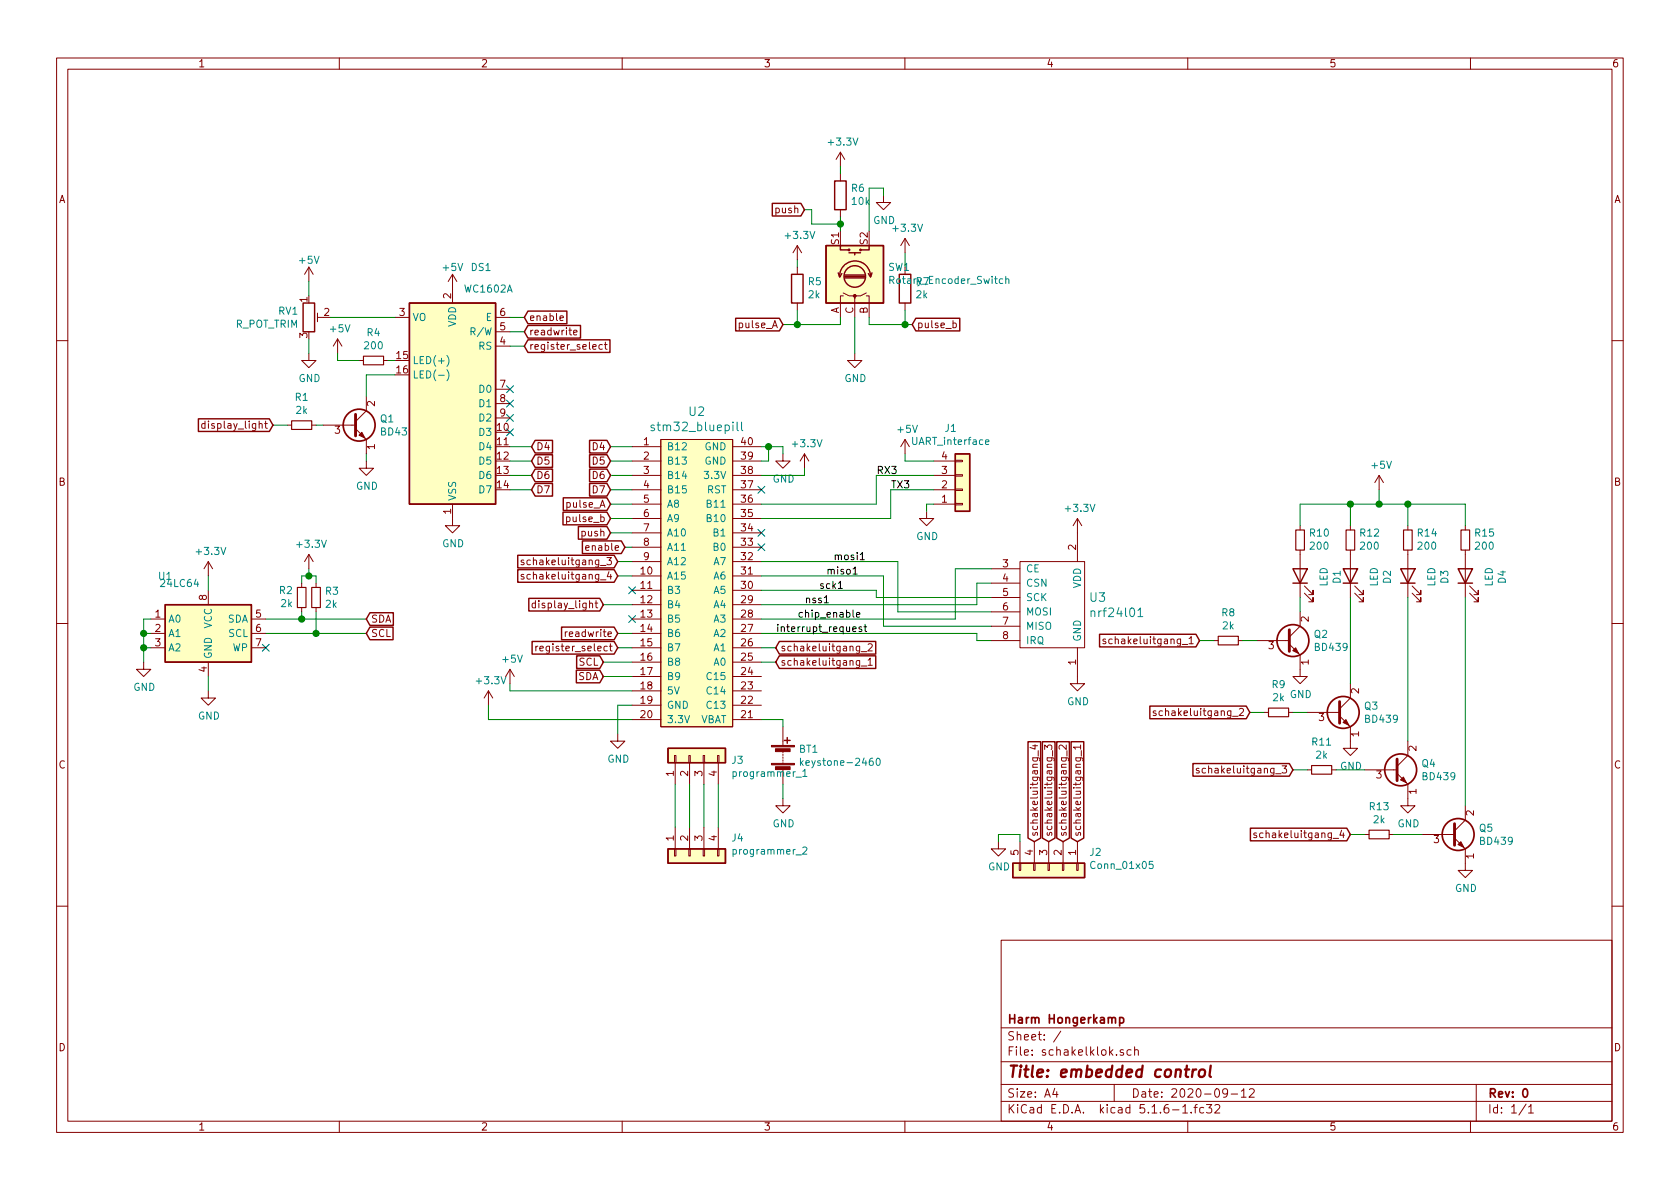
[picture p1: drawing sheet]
EESchema Schematic File Version 4
EELAYER 30 0
EELAYER END
$Descr A4 11693 8268
encoding utf-8
Sheet 1 1
Title "embedded control "
Date "2020-09-12"
Rev "0"
Comp "Harm Hongerkamp"
Comment1 ""
Comment2 ""
Comment3 ""
Comment4 ""
$EndDescr
$Comp
L Display_Character:WC1602A DS1
U 1 1
P 3150 2800
F 0 "DS1" H 2950 3750 50  0000 C CNN
F 1 "WC1602A" H 2900 3600 50  0000 C CNN
F 2 "harms_usual:lcd24x2" H 3150 1900 50  0001 C CIN
F 3 "http://www.wincomlcd.com/pdf/WC1602A-SFYLYHTC06.pdf" H 3850 2800 50  0001 C CNN
	1    3150 2800
	-1   0    0    -1  
$EndComp
$Comp
L Device:Battery BT1
U 1 1
P 5450 5250
F 0 "BT1" H 5558 5296 50  0000 L CNN
F 1 "keystone-2460" H 5558 5205 50  0000 L CNN
F 2 "Battery:BatteryHolder_Keystone_2462_2xAA" V 5450 5310 50  0001 C CNN
F 3 "~" V 5450 5310 50  0001 C CNN
	1    5450 5250
	1    0    0    -1  
$EndComp
$Comp
L Device:Rotary_Encoder_Switch SW1
U 1 1
P 5950 1900
F 0 "SW1" V 5996 1670 50  0000 R CNN
F 1 "Rotary_Encoder_Switch" V 5905 1670 50  0000 R CNN
F 2 "Rotary_Encoder:RotaryEncoder_Alps_EC11E-Switch_Vertical_H20mm" H 5800 2060 50  0001 C CNN
F 3 "~" H 5950 2160 50  0001 C CNN
	1    5950 1900
	0    -1   -1   0   
$EndComp
Wire Wire Line
	5950 2200 5950 2450
Wire Wire Line
	5850 2200 5850 2250
$Comp
L Device:R R7
U 1 1
P 6300 2000
F 0 "R7" H 6230 1954 50  0000 R CNN
F 1 "2k" H 6230 2045 50  0000 R CNN
F 2 "harms_usual:Resistor_Horizontal_RM7mm" V 6230 2000 50  0001 C CNN
F 3 "~" H 6300 2000 50  0001 C CNN
	1    6300 2000
	-1   0    0    1   
$EndComp
Wire Wire Line
	6050 2200 6050 2250
Wire Wire Line
	6050 2250 6300 2250
Wire Wire Line
	6300 2250 6300 2150
Wire Wire Line
	5550 2250 5850 2250
$Comp
L power:+3.3V #PWR0101
U 1 1
P 6300 1750
F 0 "#PWR0101" H 6300 1600 50  0001 C CNN
F 1 "+3.3V" H 6315 1923 50  0000 C CNN
F 2 "" H 6300 1750 50  0001 C CNN
F 3 "" H 6300 1750 50  0001 C CNN
	1    6300 1750
	1    0    0    -1  
$EndComp
Wire Wire Line
	6300 1750 6300 1850
$Comp
L power:GND #PWR0102
U 1 1
P 5950 2450
F 0 "#PWR0102" H 5950 2200 50  0001 C CNN
F 1 "GND" H 5955 2277 50  0000 C CNN
F 2 "" H 5950 2450 50  0001 C CNN
F 3 "" H 5950 2450 50  0001 C CNN
	1    5950 2450
	1    0    0    -1  
$EndComp
$Comp
L power:GND #PWR0103
U 1 1
P 5450 5550
F 0 "#PWR0103" H 5450 5300 50  0001 C CNN
F 1 "GND" H 5455 5377 50  0000 C CNN
F 2 "" H 5450 5550 50  0001 C CNN
F 3 "" H 5450 5550 50  0001 C CNN
	1    5450 5550
	1    0    0    -1  
$EndComp
Wire Wire Line
	5450 5550 5450 5450
$Comp
L stm32_bluepill:stm32_bluepill U2
U 1 1
P 4700 4600
F 0 "U2" H 4850 6347 60  0000 C CNN
F 1 "stm32_bluepill" H 4850 6241 60  0000 C CNN
F 2 "harms_usual:DIP-40_W15.24mm_LongPads" V 4850 5650 60  0001 C CNN
F 3 "" V 4850 5650 60  0000 C CNN
	1    4700 4600
	1    0    0    -1  
$EndComp
$Comp
L homemade:nrf24l01 U3
U 1 1
P 7350 4200
F 0 "U3" H 7578 4253 60  0000 L CNN
F 1 "nrf24l01" H 7578 4147 60  0000 L CNN
F 2 "harms_usual:nrf24l01" H 7650 4300 60  0001 C CNN
F 3 "" H 7650 4300 60  0001 C CNN
	1    7350 4200
	1    0    0    -1  
$EndComp
$Comp
L Connector_Generic:Conn_01x04 J1
U 1 1
P 6700 3400
F 0 "J1" H 6618 2975 50  0000 C CNN
F 1 "UART_interface" H 6618 3066 50  0000 C CNN
F 2 "Connector_PinHeader_2.54mm:PinHeader_1x04_P2.54mm_Vertical" H 6700 3400 50  0001 C CNN
F 3 "~" H 6700 3400 50  0001 C CNN
	1    6700 3400
	1    0    0    1   
$EndComp
$Comp
L Device:R R5
U 1 1
P 5550 2000
F 0 "R5" H 5480 1954 50  0000 R CNN
F 1 "2k" H 5480 2045 50  0000 R CNN
F 2 "harms_usual:Resistor_Horizontal_RM7mm" V 5480 2000 50  0001 C CNN
F 3 "~" H 5550 2000 50  0001 C CNN
	1    5550 2000
	-1   0    0    1   
$EndComp
Wire Wire Line
	5550 2250 5550 2150
$Comp
L power:+3.3V #PWR0104
U 1 1
P 5550 1800
F 0 "#PWR0104" H 5550 1650 50  0001 C CNN
F 1 "+3.3V" H 5565 1973 50  0000 C CNN
F 2 "" H 5550 1800 50  0001 C CNN
F 3 "" H 5550 1800 50  0001 C CNN
	1    5550 1800
	1    0    0    -1  
$EndComp
Wire Wire Line
	5550 1800 5550 1850
$Comp
L Device:R R6
U 1 1
P 5850 1350
F 0 "R6" H 5780 1304 50  0000 R CNN
F 1 "10k" H 5780 1395 50  0000 R CNN
F 2 "harms_usual:Resistor_Horizontal_RM7mm" V 5780 1350 50  0001 C CNN
F 3 "~" H 5850 1350 50  0001 C CNN
	1    5850 1350
	-1   0    0    1   
$EndComp
Wire Wire Line
	5850 1600 5850 1550
$Comp
L power:+3.3V #PWR0105
U 1 1
P 5850 1150
F 0 "#PWR0105" H 5850 1000 50  0001 C CNN
F 1 "+3.3V" H 5865 1323 50  0000 C CNN
F 2 "" H 5850 1150 50  0001 C CNN
F 3 "" H 5850 1150 50  0001 C CNN
	1    5850 1150
	1    0    0    -1  
$EndComp
Wire Wire Line
	5850 1150 5850 1200
$Comp
L power:GND #PWR0106
U 1 1
P 6150 1350
F 0 "#PWR0106" H 6150 1100 50  0001 C CNN
F 1 "GND" H 6155 1177 50  0000 C CNN
F 2 "" H 6150 1350 50  0001 C CNN
F 3 "" H 6150 1350 50  0001 C CNN
	1    6150 1350
	1    0    0    -1  
$EndComp
Wire Wire Line
	6050 1600 6050 1300
Wire Wire Line
	6050 1300 6150 1300
Wire Wire Line
	6150 1300 6150 1350
Wire Wire Line
	5850 1550 5650 1550
Wire Wire Line
	5650 1550 5650 1450
Wire Wire Line
	5650 1450 5600 1450
Connection ~ 5850 1550
Wire Wire Line
	5850 1550 5850 1500
Wire Wire Line
	5550 2250 5450 2250
Connection ~ 5550 2250
Wire Wire Line
	6350 2250 6300 2250
Connection ~ 6300 2250
$Comp
L power:+5V #PWR0107
U 1 1
P 3550 4750
F 0 "#PWR0107" H 3550 4600 50  0001 C CNN
F 1 "+5V" H 3565 4923 50  0000 C CNN
F 2 "" H 3550 4750 50  0001 C CNN
F 3 "" H 3550 4750 50  0001 C CNN
	1    3550 4750
	1    0    0    -1  
$EndComp
Wire Wire Line
	3550 4750 3550 4800
Wire Wire Line
	5300 5000 5450 5000
Wire Wire Line
	5450 5000 5450 5050
$Comp
L power:+3.3V #PWR0108
U 1 1
P 3400 4900
F 0 "#PWR0108" H 3400 4750 50  0001 C CNN
F 1 "+3.3V" H 3415 5073 50  0000 C CNN
F 2 "" H 3400 4900 50  0001 C CNN
F 3 "" H 3400 4900 50  0001 C CNN
	1    3400 4900
	1    0    0    -1  
$EndComp
Wire Wire Line
	3400 4900 3400 5000
Wire Wire Line
	5300 3300 5600 3300
Wire Wire Line
	5600 3300 5600 3250
$Comp
L power:+3.3V #PWR0109
U 1 1
P 5600 3250
F 0 "#PWR0109" H 5600 3100 50  0001 C CNN
F 1 "+3.3V" H 5615 3423 50  0000 C CNN
F 2 "" H 5600 3250 50  0001 C CNN
F 3 "" H 5600 3250 50  0001 C CNN
	1    5600 3250
	1    0    0    -1  
$EndComp
Wire Wire Line
	5300 3100 5350 3100
$Comp
L power:GND #PWR0110
U 1 1
P 5450 3150
F 0 "#PWR0110" H 5450 2900 50  0001 C CNN
F 1 "GND" H 5455 2977 50  0000 C CNN
F 2 "" H 5450 3150 50  0001 C CNN
F 3 "" H 5450 3150 50  0001 C CNN
	1    5450 3150
	1    0    0    -1  
$EndComp
Wire Wire Line
	5450 3150 5450 3100
Wire Wire Line
	5300 3200 5350 3200
Wire Wire Line
	5350 3200 5350 3100
Connection ~ 5350 3100
Wire Wire Line
	5350 3100 5450 3100
$Comp
L power:GND #PWR0111
U 1 1
P 4300 5100
F 0 "#PWR0111" H 4300 4850 50  0001 C CNN
F 1 "GND" H 4305 4927 50  0000 C CNN
F 2 "" H 4300 5100 50  0001 C CNN
F 3 "" H 4300 5100 50  0001 C CNN
	1    4300 5100
	1    0    0    -1  
$EndComp
Wire Wire Line
	4300 5100 4300 4900
Wire Wire Line
	4300 4900 4400 4900
Wire Wire Line
	5300 3900 6250 3900
Wire Wire Line
	6250 3900 6250 4250
Wire Wire Line
	6250 4250 6900 4250
Wire Wire Line
	5300 4000 6150 4000
Wire Wire Line
	6150 4000 6150 4350
Wire Wire Line
	6150 4350 6900 4350
Wire Wire Line
	5300 4100 6100 4100
Wire Wire Line
	6100 4100 6100 4150
Wire Wire Line
	6100 4150 6900 4150
Wire Wire Line
	5300 4200 6800 4200
Wire Wire Line
	6800 4200 6800 4050
Wire Wire Line
	6800 4050 6900 4050
Wire Wire Line
	6650 4300 6650 3950
Wire Wire Line
	6650 3950 6900 3950
Wire Wire Line
	5300 4300 6650 4300
Wire Wire Line
	5300 4400 6800 4400
Wire Wire Line
	6800 4400 6800 4450
Wire Wire Line
	6800 4450 6900 4450
Wire Wire Line
	5300 3500 6100 3500
Wire Wire Line
	6100 3500 6100 3300
Wire Wire Line
	6100 3300 6500 3300
Text Label 6100 3300 0    50   ~ 0
RX3
Wire Wire Line
	5300 3600 6200 3600
Wire Wire Line
	6200 3600 6200 3400
Wire Wire Line
	6200 3400 6500 3400
Text Label 6200 3400 0    50   ~ 0
TX3
$Comp
L power:+5V #PWR0112
U 1 1
P 6300 3150
F 0 "#PWR0112" H 6300 3000 50  0001 C CNN
F 1 "+5V" H 6315 3323 50  0000 C CNN
F 2 "" H 6300 3150 50  0001 C CNN
F 3 "" H 6300 3150 50  0001 C CNN
	1    6300 3150
	1    0    0    -1  
$EndComp
Wire Wire Line
	6300 3150 6300 3200
Wire Wire Line
	6300 3200 6500 3200
$Comp
L power:GND #PWR0113
U 1 1
P 6450 3550
F 0 "#PWR0113" H 6450 3300 50  0001 C CNN
F 1 "GND" H 6455 3377 50  0000 C CNN
F 2 "" H 6450 3550 50  0001 C CNN
F 3 "" H 6450 3550 50  0001 C CNN
	1    6450 3550
	1    0    0    -1  
$EndComp
Wire Wire Line
	6450 3550 6450 3500
Wire Wire Line
	6450 3500 6500 3500
$Comp
L Memory_EEPROM:24LC64 U1
U 1 1
P 1450 4400
F 0 "U1" H 1150 4800 50  0000 C CNN
F 1 "24LC64" H 1250 4750 50  0000 C CNN
F 2 "harms_usual:DIP-8_W7.62mm_LongPads" H 1450 4400 50  0001 C CNN
F 3 "http://ww1.microchip.com/downloads/en/DeviceDoc/21189f.pdf" H 1450 4400 50  0001 C CNN
	1    1450 4400
	1    0    0    -1  
$EndComp
Text Label 5800 3900 0    50   ~ 0
mosi1
Text Label 5750 4000 0    50   ~ 0
miso1
Text Label 5700 4100 0    50   ~ 0
sck1
Text Label 5600 4200 0    50   ~ 0
nss1
Text Label 5550 4300 0    50   ~ 0
chip_enable
Text Label 5400 4400 0    50   ~ 0
interrupt_request
NoConn ~ 1850 4500
Wire Wire Line
	1850 4400 2200 4400
Wire Wire Line
	1850 4300 2100 4300
Wire Wire Line
	4200 4700 4400 4700
$Comp
L Device:R_Small R3
U 1 1
P 2200 4150
F 0 "R3" H 2259 4196 50  0000 L CNN
F 1 "2k" H 2259 4105 50  0000 L CNN
F 2 "harms_usual:Resistor_Horizontal_RM7mm" H 2200 4150 50  0001 C CNN
F 3 "~" H 2200 4150 50  0001 C CNN
	1    2200 4150
	1    0    0    -1  
$EndComp
$Comp
L Device:R_Small R2
U 1 1
P 2100 4150
F 0 "R2" H 2042 4104 50  0000 R CNN
F 1 "2k" H 2042 4195 50  0000 R CNN
F 2 "harms_usual:Resistor_Horizontal_RM7mm" H 2100 4150 50  0001 C CNN
F 3 "~" H 2100 4150 50  0001 C CNN
	1    2100 4150
	1    0    0    1   
$EndComp
Wire Wire Line
	2100 4250 2100 4300
Connection ~ 2100 4300
Wire Wire Line
	2200 4250 2200 4400
Connection ~ 2200 4400
Wire Wire Line
	2200 4400 2550 4400
Wire Wire Line
	2100 4000 2100 4050
Wire Wire Line
	2100 4000 2150 4000
Wire Wire Line
	2200 4000 2200 4050
Wire Wire Line
	2150 4000 2150 3950
Connection ~ 2150 4000
Wire Wire Line
	2150 4000 2200 4000
$Comp
L power:+3.3V #PWR0114
U 1 1
P 2150 3950
F 0 "#PWR0114" H 2150 3800 50  0001 C CNN
F 1 "+3.3V" H 2165 4123 50  0000 C CNN
F 2 "" H 2150 3950 50  0001 C CNN
F 3 "" H 2150 3950 50  0001 C CNN
	1    2150 3950
	1    0    0    -1  
$EndComp
Wire Wire Line
	1050 4500 1000 4500
Wire Wire Line
	1000 4500 1000 4400
Wire Wire Line
	1000 4300 1050 4300
Wire Wire Line
	1050 4400 1000 4400
Connection ~ 1000 4400
Wire Wire Line
	1000 4400 1000 4300
Wire Wire Line
	1000 4500 1000 4600
Connection ~ 1000 4500
$Comp
L power:GND #PWR0115
U 1 1
P 1000 4600
F 0 "#PWR0115" H 1000 4350 50  0001 C CNN
F 1 "GND" H 1005 4427 50  0000 C CNN
F 2 "" H 1000 4600 50  0001 C CNN
F 3 "" H 1000 4600 50  0001 C CNN
	1    1000 4600
	1    0    0    -1  
$EndComp
Wire Wire Line
	3550 4800 4400 4800
Wire Wire Line
	3400 5000 4400 5000
Text GLabel 2550 4300 2    50   Input ~ 0
SDA
Text GLabel 2550 4400 2    50   Input ~ 0
SCL
Wire Wire Line
	2100 4300 2550 4300
Text GLabel 4200 4700 0    50   Input ~ 0
SDA
Text GLabel 4200 4600 0    50   Input ~ 0
SCL
Wire Wire Line
	4200 4600 4400 4600
$Comp
L power:+3.3V #PWR0116
U 1 1
P 1450 4000
F 0 "#PWR0116" H 1450 3850 50  0001 C CNN
F 1 "+3.3V" H 1465 4173 50  0000 C CNN
F 2 "" H 1450 4000 50  0001 C CNN
F 3 "" H 1450 4000 50  0001 C CNN
	1    1450 4000
	1    0    0    -1  
$EndComp
$Comp
L power:GND #PWR0117
U 1 1
P 1450 4800
F 0 "#PWR0117" H 1450 4550 50  0001 C CNN
F 1 "GND" H 1455 4627 50  0000 C CNN
F 2 "" H 1450 4800 50  0001 C CNN
F 3 "" H 1450 4800 50  0001 C CNN
	1    1450 4800
	1    0    0    -1  
$EndComp
Wire Wire Line
	1450 4800 1450 4700
Wire Wire Line
	1450 4100 1450 4000
Text GLabel 5450 2250 0    50   Input ~ 0
pulse_A
Text GLabel 6350 2250 2    50   Input ~ 0
pulse_b
Text GLabel 5600 1450 0    50   Input ~ 0
push
$Comp
L Device:R_Small R4
U 1 1
P 2600 2500
F 0 "R4" V 2404 2500 50  0000 C CNN
F 1 "200" V 2495 2500 50  0000 C CNN
F 2 "harms_usual:Resistor_Horizontal_RM7mm" H 2600 2500 50  0001 C CNN
F 3 "~" H 2600 2500 50  0001 C CNN
	1    2600 2500
	0    1    1    0   
$EndComp
Wire Wire Line
	2700 2500 2750 2500
Wire Wire Line
	2500 2500 2350 2500
Wire Wire Line
	2350 2500 2350 2450
$Comp
L power:+5V #PWR0118
U 1 1
P 2350 2450
F 0 "#PWR0118" H 2350 2300 50  0001 C CNN
F 1 "+5V" H 2365 2623 50  0000 C CNN
F 2 "" H 2350 2450 50  0001 C CNN
F 3 "" H 2350 2450 50  0001 C CNN
	1    2350 2450
	1    0    0    -1  
$EndComp
Wire Wire Line
	2750 2600 2550 2600
Wire Wire Line
	2550 2600 2550 2750
$Comp
L power:GND #PWR0119
U 1 1
P 2550 3200
F 0 "#PWR0119" H 2550 2950 50  0001 C CNN
F 1 "GND" H 2555 3027 50  0000 C CNN
F 2 "" H 2550 3200 50  0001 C CNN
F 3 "" H 2550 3200 50  0001 C CNN
	1    2550 3200
	1    0    0    -1  
$EndComp
Wire Wire Line
	2550 3200 2550 3150
$Comp
L Device:R_Small R1
U 1 1
P 2100 2950
F 0 "R1" V 1904 2950 50  0000 C CNN
F 1 "2k" V 1995 2950 50  0000 C CNN
F 2 "harms_usual:Resistor_Horizontal_RM7mm" H 2100 2950 50  0001 C CNN
F 3 "~" H 2100 2950 50  0001 C CNN
	1    2100 2950
	0    1    1    0   
$EndComp
Wire Wire Line
	2200 2950 2250 2950
Wire Wire Line
	2000 2950 1900 2950
Text GLabel 1900 2950 0    50   Input ~ 0
display_light
Text GLabel 4250 3500 0    50   Input ~ 0
pulse_A
Text GLabel 4250 3600 0    50   Input ~ 0
pulse_b
Text GLabel 4250 3700 0    50   Input ~ 0
push
$Comp
L Transistor_BJT:BD439 Q1
U 1 1
P 2450 2950
F 0 "Q1" H 2642 2996 50  0000 L CNN
F 1 "BD439" H 2642 2905 50  0000 L CNN
F 2 "Package_TO_SOT_THT:TO-126-3_Vertical" H 2650 2875 50  0001 L CIN
F 3 "http://www.cdil.com/datasheets/bd433_42.pdf" H 2450 2950 50  0001 L CNN
	1    2450 2950
	1    0    0    -1  
$EndComp
$Comp
L Device:R_POT_TRIM RV1
U 1 1
P 2150 2200
F 0 "RV1" H 2080 2246 50  0000 R CNN
F 1 "R_POT_TRIM" H 2080 2155 50  0000 R CNN
F 2 "Potentiometer_THT:Potentiometer_Bourns_3266Y_Vertical" H 2150 2200 50  0001 C CNN
F 3 "~" H 2150 2200 50  0001 C CNN
	1    2150 2200
	1    0    0    -1  
$EndComp
$Comp
L power:+5V #PWR0120
U 1 1
P 3150 2000
F 0 "#PWR0120" H 3150 1850 50  0001 C CNN
F 1 "+5V" H 3150 2150 50  0000 C CNN
F 2 "" H 3150 2000 50  0001 C CNN
F 3 "" H 3150 2000 50  0001 C CNN
	1    3150 2000
	1    0    0    -1  
$EndComp
$Comp
L power:+5V #PWR0121
U 1 1
P 2150 1950
F 0 "#PWR0121" H 2150 1800 50  0001 C CNN
F 1 "+5V" H 2150 2100 50  0000 C CNN
F 2 "" H 2150 1950 50  0001 C CNN
F 3 "" H 2150 1950 50  0001 C CNN
	1    2150 1950
	1    0    0    -1  
$EndComp
Wire Wire Line
	2150 1950 2150 2050
$Comp
L power:GND #PWR0122
U 1 1
P 2150 2450
F 0 "#PWR0122" H 2150 2200 50  0001 C CNN
F 1 "GND" H 2155 2277 50  0000 C CNN
F 2 "" H 2150 2450 50  0001 C CNN
F 3 "" H 2150 2450 50  0001 C CNN
	1    2150 2450
	1    0    0    -1  
$EndComp
Wire Wire Line
	2150 2450 2150 2350
Wire Wire Line
	2300 2200 2750 2200
$Comp
L power:GND #PWR0123
U 1 1
P 3150 3600
F 0 "#PWR0123" H 3150 3350 50  0001 C CNN
F 1 "GND" H 3155 3427 50  0000 C CNN
F 2 "" H 3150 3600 50  0001 C CNN
F 3 "" H 3150 3600 50  0001 C CNN
	1    3150 3600
	1    0    0    -1  
$EndComp
$Comp
L power:+3.3V #PWR0124
U 1 1
P 7500 3700
F 0 "#PWR0124" H 7500 3550 50  0001 C CNN
F 1 "+3.3V" H 7515 3873 50  0000 C CNN
F 2 "" H 7500 3700 50  0001 C CNN
F 3 "" H 7500 3700 50  0001 C CNN
	1    7500 3700
	1    0    0    -1  
$EndComp
$Comp
L power:GND #PWR0125
U 1 1
P 7500 4700
F 0 "#PWR0125" H 7500 4450 50  0001 C CNN
F 1 "GND" H 7505 4527 50  0000 C CNN
F 2 "" H 7500 4700 50  0001 C CNN
F 3 "" H 7500 4700 50  0001 C CNN
	1    7500 4700
	1    0    0    -1  
$EndComp
Text GLabel 3650 2200 2    50   Input ~ 0
enable
Wire Wire Line
	3550 2200 3650 2200
Text GLabel 4350 3800 0    50   Input ~ 0
enable
Wire Wire Line
	4350 3800 4400 3800
Wire Wire Line
	3550 3100 3700 3100
Wire Wire Line
	3550 3200 3700 3200
Wire Wire Line
	3550 3300 3700 3300
Wire Wire Line
	3550 3400 3700 3400
Wire Wire Line
	3550 2300 3650 2300
Wire Wire Line
	3550 2400 3650 2400
Text GLabel 3650 2300 2    50   Input ~ 0
readwrite
Text GLabel 3650 2400 2    50   Input ~ 0
register_select
Text GLabel 3700 3100 2    50   Input ~ 0
D4
Text GLabel 3700 3200 2    50   Input ~ 0
D5
Text GLabel 3700 3300 2    50   Input ~ 0
D6
Text GLabel 3700 3400 2    50   Input ~ 0
D7
Wire Wire Line
	4400 3100 4250 3100
Wire Wire Line
	4400 3200 4250 3200
Wire Wire Line
	4400 3300 4250 3300
Wire Wire Line
	4400 3400 4250 3400
Wire Wire Line
	4400 4400 4300 4400
Wire Wire Line
	4400 4500 4300 4500
Text GLabel 4300 4400 0    50   Input ~ 0
readwrite
Text GLabel 4300 4500 0    50   Input ~ 0
register_select
Text GLabel 4250 3100 0    50   Input ~ 0
D4
Text GLabel 4250 3200 0    50   Input ~ 0
D5
Text GLabel 4250 3300 0    50   Input ~ 0
D6
Text GLabel 4250 3400 0    50   Input ~ 0
D7
Text GLabel 4200 4200 0    50   Input ~ 0
display_light
Wire Wire Line
	4200 4200 4400 4200
Wire Wire Line
	4250 3500 4400 3500
Wire Wire Line
	4400 3600 4250 3600
Wire Wire Line
	4250 3700 4400 3700
$Comp
L Device:LED D4
U 1 1
P 10200 4000
F 0 "D4" H 10193 3745 50  0000 C CNN
F 1 "LED" H 10193 3836 50  0000 C CNN
F 2 "LED_THT:LED_D5.0mm" H 10200 4000 50  0001 C CNN
F 3 "~" H 10200 4000 50  0001 C CNN
	1    10200 4000
	0    -1   -1   0   
$EndComp
$Comp
L Device:LED D3
U 1 1
P 9800 4000
F 0 "D3" H 9793 3745 50  0000 C CNN
F 1 "LED" H 9793 3836 50  0000 C CNN
F 2 "LED_THT:LED_D5.0mm" H 9800 4000 50  0001 C CNN
F 3 "~" H 9800 4000 50  0001 C CNN
	1    9800 4000
	0    -1   -1   0   
$EndComp
$Comp
L Device:LED D2
U 1 1
P 9400 4000
F 0 "D2" H 9393 3745 50  0000 C CNN
F 1 "LED" H 9393 3836 50  0000 C CNN
F 2 "LED_THT:LED_D5.0mm" H 9400 4000 50  0001 C CNN
F 3 "~" H 9400 4000 50  0001 C CNN
	1    9400 4000
	0    -1   -1   0   
$EndComp
$Comp
L Device:LED D1
U 1 1
P 9050 4000
F 0 "D1" H 9043 3745 50  0000 C CNN
F 1 "LED" H 9043 3836 50  0000 C CNN
F 2 "LED_THT:LED_D5.0mm" H 9050 4000 50  0001 C CNN
F 3 "~" H 9050 4000 50  0001 C CNN
	1    9050 4000
	0    -1   -1   0   
$EndComp
$Comp
L Device:R_Small R10
U 1 1
P 9050 3750
F 0 "R10" H 8991 3704 50  0000 R CNN
F 1 "200" H 8991 3795 50  0000 R CNN
F 2 "harms_usual:Resistor_Horizontal_RM7mm" H 9050 3750 50  0001 C CNN
F 3 "~" H 9050 3750 50  0001 C CNN
	1    9050 3750
	-1   0    0    1   
$EndComp
$Comp
L Device:R_Small R12
U 1 1
P 9400 3750
F 0 "R12" H 9341 3704 50  0000 R CNN
F 1 "200" H 9341 3795 50  0000 R CNN
F 2 "harms_usual:Resistor_Horizontal_RM7mm" H 9400 3750 50  0001 C CNN
F 3 "~" H 9400 3750 50  0001 C CNN
	1    9400 3750
	-1   0    0    1   
$EndComp
$Comp
L Device:R_Small R14
U 1 1
P 9800 3750
F 0 "R14" H 9741 3704 50  0000 R CNN
F 1 "200" H 9741 3795 50  0000 R CNN
F 2 "harms_usual:Resistor_Horizontal_RM7mm" H 9800 3750 50  0001 C CNN
F 3 "~" H 9800 3750 50  0001 C CNN
	1    9800 3750
	-1   0    0    1   
$EndComp
$Comp
L Device:R_Small R15
U 1 1
P 10200 3750
F 0 "R15" H 10141 3704 50  0000 R CNN
F 1 "200" H 10141 3795 50  0000 R CNN
F 2 "harms_usual:Resistor_Horizontal_RM7mm" H 10200 3750 50  0001 C CNN
F 3 "~" H 10200 3750 50  0001 C CNN
	1    10200 3750
	-1   0    0    1   
$EndComp
Wire Wire Line
	9600 3400 9600 3500
Wire Wire Line
	9600 3500 9400 3500
Wire Wire Line
	9050 3500 9050 3650
Wire Wire Line
	9400 3500 9400 3650
Connection ~ 9400 3500
Wire Wire Line
	9400 3500 9050 3500
Wire Wire Line
	9600 3500 9800 3500
Wire Wire Line
	9800 3500 9800 3650
Connection ~ 9600 3500
Wire Wire Line
	10200 3500 10200 3650
Wire Wire Line
	9050 4150 9050 4250
Wire Wire Line
	10200 4150 10200 5600
Wire Wire Line
	9800 5150 9800 4150
Wire Wire Line
	9400 4150 9400 4750
$Comp
L power:GND #PWR0126
U 1 1
P 10200 6000
F 0 "#PWR0126" H 10200 5750 50  0001 C CNN
F 1 "GND" H 10205 5827 50  0000 C CNN
F 2 "" H 10200 6000 50  0001 C CNN
F 3 "" H 10200 6000 50  0001 C CNN
	1    10200 6000
	1    0    0    -1  
$EndComp
$Comp
L power:GND #PWR0127
U 1 1
P 9800 5550
F 0 "#PWR0127" H 9800 5300 50  0001 C CNN
F 1 "GND" H 9805 5377 50  0000 C CNN
F 2 "" H 9800 5550 50  0001 C CNN
F 3 "" H 9800 5550 50  0001 C CNN
	1    9800 5550
	1    0    0    -1  
$EndComp
$Comp
L power:GND #PWR0128
U 1 1
P 9400 5150
F 0 "#PWR0128" H 9400 4900 50  0001 C CNN
F 1 "GND" H 9405 4977 50  0000 C CNN
F 2 "" H 9400 5150 50  0001 C CNN
F 3 "" H 9400 5150 50  0001 C CNN
	1    9400 5150
	1    0    0    -1  
$EndComp
$Comp
L power:GND #PWR0129
U 1 1
P 9050 4650
F 0 "#PWR0129" H 9050 4400 50  0001 C CNN
F 1 "GND" H 9055 4477 50  0000 C CNN
F 2 "" H 9050 4650 50  0001 C CNN
F 3 "" H 9050 4650 50  0001 C CNN
	1    9050 4650
	1    0    0    -1  
$EndComp
$Comp
L Transistor_BJT:BD439 Q5
U 1 1
P 10100 5800
F 0 "Q5" H 10292 5846 50  0000 L CNN
F 1 "BD439" H 10292 5755 50  0000 L CNN
F 2 "Package_TO_SOT_THT:TO-126-3_Vertical" H 10300 5725 50  0001 L CIN
F 3 "http://www.cdil.com/datasheets/bd433_42.pdf" H 10100 5800 50  0001 L CNN
	1    10100 5800
	1    0    0    -1  
$EndComp
$Comp
L Transistor_BJT:BD439 Q4
U 1 1
P 9700 5350
F 0 "Q4" H 9892 5396 50  0000 L CNN
F 1 "BD439" H 9892 5305 50  0000 L CNN
F 2 "Package_TO_SOT_THT:TO-126-3_Vertical" H 9900 5275 50  0001 L CIN
F 3 "http://www.cdil.com/datasheets/bd433_42.pdf" H 9700 5350 50  0001 L CNN
	1    9700 5350
	1    0    0    -1  
$EndComp
$Comp
L Transistor_BJT:BD439 Q3
U 1 1
P 9300 4950
F 0 "Q3" H 9492 4996 50  0000 L CNN
F 1 "BD439" H 9492 4905 50  0000 L CNN
F 2 "Package_TO_SOT_THT:TO-126-3_Vertical" H 9500 4875 50  0001 L CIN
F 3 "http://www.cdil.com/datasheets/bd433_42.pdf" H 9300 4950 50  0001 L CNN
	1    9300 4950
	1    0    0    -1  
$EndComp
$Comp
L Transistor_BJT:BD439 Q2
U 1 1
P 8950 4450
F 0 "Q2" H 9142 4496 50  0000 L CNN
F 1 "BD439" H 9142 4405 50  0000 L CNN
F 2 "Package_TO_SOT_THT:TO-126-3_Vertical" H 9150 4375 50  0001 L CIN
F 3 "http://www.cdil.com/datasheets/bd433_42.pdf" H 8950 4450 50  0001 L CNN
	1    8950 4450
	1    0    0    -1  
$EndComp
Wire Wire Line
	9800 3500 10200 3500
Connection ~ 9800 3500
$Comp
L power:+5V #PWR0130
U 1 1
P 9600 3400
F 0 "#PWR0130" H 9600 3250 50  0001 C CNN
F 1 "+5V" H 9615 3573 50  0000 C CNN
F 2 "" H 9600 3400 50  0001 C CNN
F 3 "" H 9600 3400 50  0001 C CNN
	1    9600 3400
	1    0    0    -1  
$EndComp
$Comp
L Device:R_Small R8
U 1 1
P 8550 4450
F 0 "R8" V 8354 4450 50  0000 C CNN
F 1 "2k" V 8445 4450 50  0000 C CNN
F 2 "harms_usual:Resistor_Horizontal_RM7mm" H 8550 4450 50  0001 C CNN
F 3 "~" H 8550 4450 50  0001 C CNN
	1    8550 4450
	0    1    1    0   
$EndComp
$Comp
L Device:R_Small R9
U 1 1
P 8900 4950
F 0 "R9" V 8704 4950 50  0000 C CNN
F 1 "2k" V 8795 4950 50  0000 C CNN
F 2 "harms_usual:Resistor_Horizontal_RM7mm" H 8900 4950 50  0001 C CNN
F 3 "~" H 8900 4950 50  0001 C CNN
	1    8900 4950
	0    1    1    0   
$EndComp
$Comp
L Device:R_Small R11
U 1 1
P 9200 5350
F 0 "R11" V 9004 5350 50  0000 C CNN
F 1 "2k" V 9095 5350 50  0000 C CNN
F 2 "harms_usual:Resistor_Horizontal_RM7mm" H 9200 5350 50  0001 C CNN
F 3 "~" H 9200 5350 50  0001 C CNN
	1    9200 5350
	0    1    1    0   
$EndComp
$Comp
L Device:R_Small R13
U 1 1
P 9600 5800
F 0 "R13" V 9404 5800 50  0000 C CNN
F 1 "2k" V 9495 5800 50  0000 C CNN
F 2 "harms_usual:Resistor_Horizontal_RM7mm" H 9600 5800 50  0001 C CNN
F 3 "~" H 9600 5800 50  0001 C CNN
	1    9600 5800
	0    1    1    0   
$EndComp
Wire Wire Line
	9700 5800 9900 5800
Wire Wire Line
	9300 5350 9500 5350
Wire Wire Line
	9000 4950 9100 4950
Wire Wire Line
	8650 4450 8750 4450
Text GLabel 8350 4450 0    50   Input ~ 0
schakeluitgang_1
Text GLabel 8700 4950 0    50   Input ~ 0
schakeluitgang_2
Text GLabel 9000 5350 0    50   Input ~ 0
schakeluitgang_3
Text GLabel 9400 5800 0    50   Input ~ 0
schakeluitgang_4
Wire Wire Line
	8350 4450 8450 4450
Wire Wire Line
	8700 4950 8800 4950
Wire Wire Line
	9000 5350 9100 5350
Wire Wire Line
	9400 5800 9500 5800
Text GLabel 5400 4600 2    50   Input ~ 0
schakeluitgang_1
Text GLabel 5400 4500 2    50   Input ~ 0
schakeluitgang_2
Text GLabel 4300 3900 0    50   Input ~ 0
schakeluitgang_3
Text GLabel 4300 4000 0    50   Input ~ 0
schakeluitgang_4
Wire Wire Line
	4300 4000 4400 4000
Wire Wire Line
	4300 3900 4400 3900
Wire Wire Line
	5300 4500 5400 4500
Wire Wire Line
	5400 4600 5300 4600
Text GLabel 7500 5850 1    50   Input ~ 0
schakeluitgang_1
Text GLabel 7400 5850 1    50   Input ~ 0
schakeluitgang_2
Text GLabel 7300 5850 1    50   Input ~ 0
schakeluitgang_3
Text GLabel 7200 5850 1    50   Input ~ 0
schakeluitgang_4
$Comp
L Connector_Generic:Conn_01x04 J4
U 1 1
P 4800 5950
F 0 "J4" V 4672 5662 50  0000 R CNN
F 1 "programmer_2" V 4763 5662 50  0000 R CNN
F 2 "Connector_PinHeader_2.54mm:PinHeader_1x04_P2.54mm_Vertical" H 4800 5950 50  0001 C CNN
F 3 "~" H 4800 5950 50  0001 C CNN
	1    4800 5950
	0    -1   1    0   
$EndComp
$Comp
L Connector_Generic:Conn_01x04 J3
U 1 1
P 4800 5250
F 0 "J3" V 4764 4962 50  0000 R CNN
F 1 "programmer_1" V 4673 4962 50  0000 R CNN
F 2 "Connector_PinHeader_2.54mm:PinHeader_1x04_P2.54mm_Vertical" H 4800 5250 50  0001 C CNN
F 3 "~" H 4800 5250 50  0001 C CNN
	1    4800 5250
	0    -1   -1   0   
$EndComp
Wire Wire Line
	4700 5450 4700 5750
Wire Wire Line
	4800 5750 4800 5450
Wire Wire Line
	4900 5450 4900 5750
Wire Wire Line
	5000 5750 5000 5450
NoConn ~ 3550 2700
NoConn ~ 3550 2800
NoConn ~ 3550 2900
NoConn ~ 3550 3000
NoConn ~ 5300 3800
NoConn ~ 5300 3700
NoConn ~ 5300 3400
NoConn ~ 4400 4100
NoConn ~ 4400 4300
$Comp
L Connector_Generic:Conn_01x05 J2
U 1 1
P 7300 6050
F 0 "J2" V 7172 6330 50  0000 L CNN
F 1 "Conn_01x05" V 7263 6330 50  0000 L CNN
F 2 "Connector_PinHeader_2.54mm:PinHeader_1x05_P2.54mm_Vertical" H 7300 6050 50  0001 C CNN
F 3 "~" H 7300 6050 50  0001 C CNN
	1    7300 6050
	0    1    1    0   
$EndComp
$Comp
L power:GND #PWR01
U 1 1
P 6950 5850
F 0 "#PWR01" H 6950 5600 50  0001 C CNN
F 1 "GND" H 6955 5677 50  0000 C CNN
F 2 "" H 6950 5850 50  0001 C CNN
F 3 "" H 6950 5850 50  0001 C CNN
	1    6950 5850
	1    0    0    -1  
$EndComp
Wire Wire Line
	6950 5850 6950 5800
Wire Wire Line
	6950 5800 7100 5800
Wire Wire Line
	7100 5800 7100 5850
NoConn ~ 21850 6850
$EndSCHEMATC
